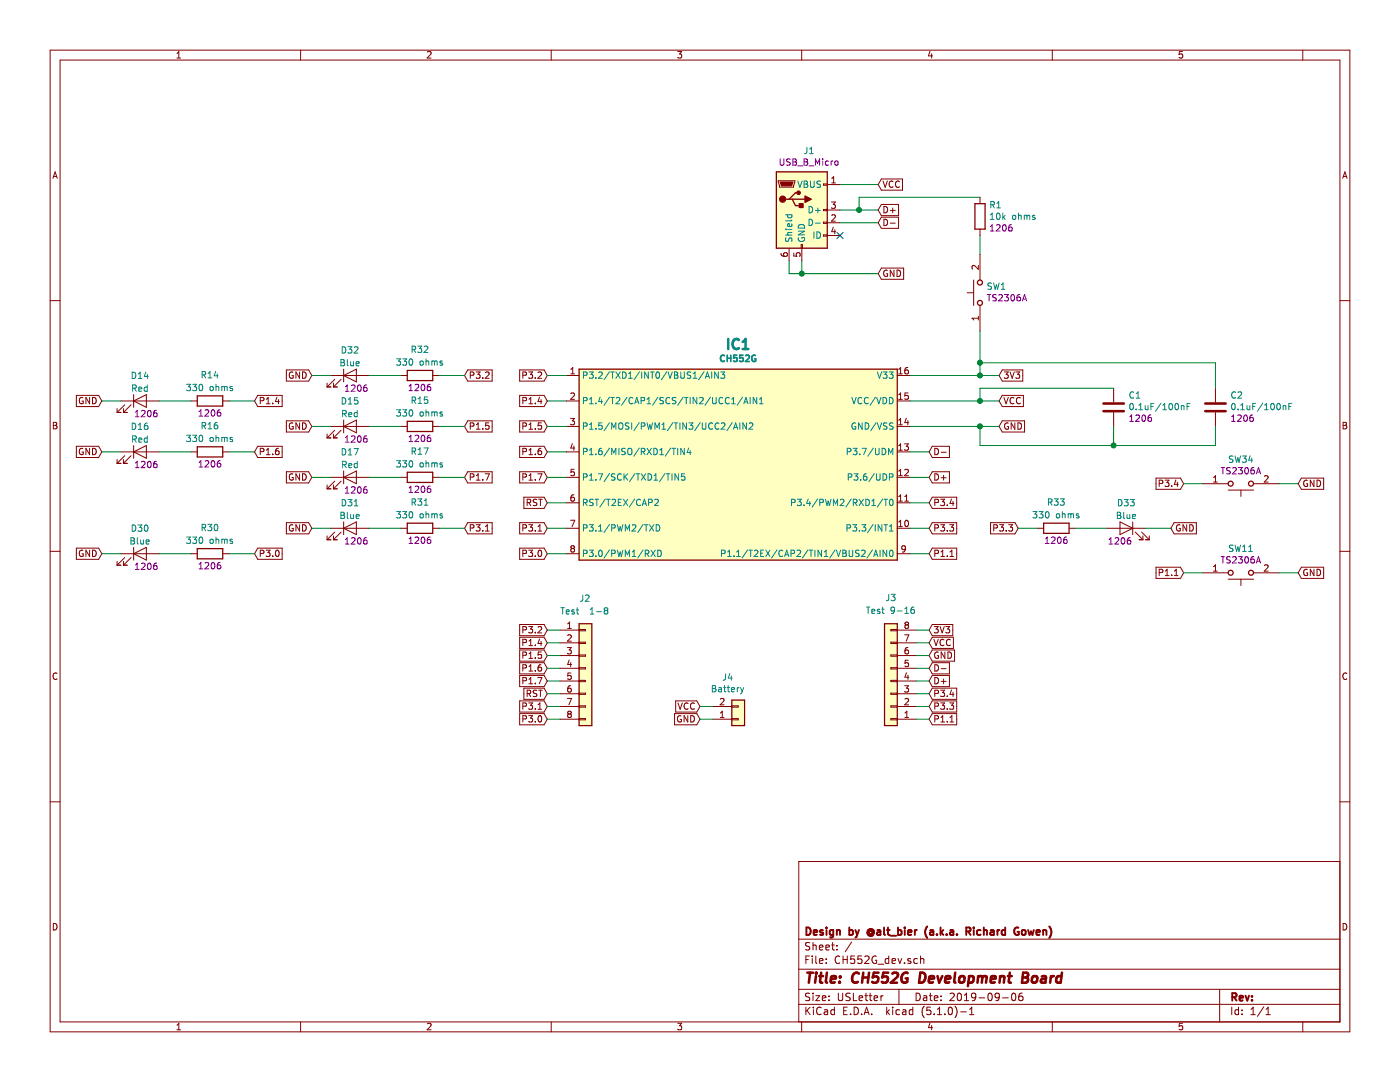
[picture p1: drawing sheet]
EESchema Schematic File Version 4
LIBS:CH552G_dev-cache
EELAYER 29 0
EELAYER END
$Descr USLetter 11000 8500
encoding utf-8
Sheet 1 1
Title "CH552G Development Board"
Date "2019-09-06"
Rev ""
Comp "Design by @alt_bier (a.k.a. Richard Gowen)"
Comment1 ""
Comment2 ""
Comment3 ""
Comment4 ""
$EndDescr
$Comp
L CH552G_dev:CH552G IC1
U 1 1
P 5800 3400
F 0 "IC1" H 5800 4097 79  0000 C CNB
F 1 "CH552G" H 5800 3984 50  0000 C CNB
F 2 "CH552G_dev:SOIC-16_3.9x9.9mm_Pitch1.27mm" H 5000 2350 50  0001 L CNN
F 3 "https://datasheet.lcsc.com/szlcsc/1812131556_Jiangsu-Qin-Heng-CH552G_C111292.pdf" H 5450 4200 50  0001 C CNN
	1    5800 3400
	1    0    0    -1  
$EndComp
$Comp
L CH552G_dev:USB_B_Micro J1
U 1 1
P 6300 1650
F 0 "J1" H 6357 2117 50  0000 C CNN
F 1 "USB_B_Micro" H 6357 2026 50  0001 C CNN
F 2 "CH552G_dev:USB_Micro-B_Jing" V 6000 1600 50  0001 C CNN
F 3 "https://datasheet.lcsc.com/szlcsc/Jing-Extension-of-the-Electronic-Co-LCSC-micro-5PAll-posts-are-not-guided-Flat-welding-High-temperature_C77238.pdf" H 6450 1600 50  0001 C CNN
F 4 "USB_B_Micro" H 6357 2026 50  0000 C CNN "Package"
	1    6300 1650
	1    0    0    -1  
$EndComp
$Comp
L CH552G_dev:C_1206 C1
U 1 1
P 8750 3200
F 0 "C1" H 8635 3109 50  0000 R CNN
F 1 "0.1uF/100nF" H 8635 3200 50  0000 R CNN
F 2 "CH552G_dev:C_1206_3216Metric" V 8938 3150 50  0001 C CNN
F 3 "~" H 8750 3200 50  0001 C CNN
F 4 "1206" H 8635 3291 50  0000 R CNN "Package"
	1    8750 3200
	-1   0    0    1   
$EndComp
$Comp
L CH552G_dev:LED_1206 D32
U 1 1
P 2750 2950
F 0 "D32" H 2750 3150 50  0000 C CNN
F 1 "Blue" H 2750 3050 50  0000 C CNN
F 2 "CH552G_dev:LED_1206_3216Metric" H 2750 2700 50  0001 C CNN
F 3 "~" H 2750 2950 50  0001 C CNN
F 4 "1206" H 2800 2850 50  0000 C CNN "Package"
	1    2750 2950
	1    0    0    -1  
$EndComp
Text GLabel 7300 3550 2    50   Input ~ 0
D-
Text GLabel 6900 1750 2    50   Input ~ 0
D-
Wire Wire Line
	7150 3550 7300 3550
Text GLabel 7300 3750 2    50   Input ~ 0
D+
Wire Wire Line
	7150 3750 7300 3750
Text GLabel 6900 1650 2    50   Input ~ 0
D+
Text GLabel 7850 3350 2    50   Input ~ 0
GND
Text GLabel 6900 2150 2    50   Input ~ 0
GND
Wire Wire Line
	6300 2050 6300 2150
Wire Wire Line
	6200 2050 6200 2150
Wire Wire Line
	6200 2150 6300 2150
Connection ~ 6300 2150
Text GLabel 7850 3150 2    50   Input ~ 0
VCC
Text GLabel 6900 1450 2    50   Input ~ 0
VCC
Text GLabel 7850 2950 2    50   Input ~ 0
3V3
Wire Wire Line
	7150 3150 7700 3150
Wire Wire Line
	7150 3350 7700 3350
$Comp
L CH552G_dev:C_1206 C2
U 1 1
P 9550 3200
F 0 "C2" H 9435 3109 50  0000 R CNN
F 1 "0.1uF/100nF" H 9435 3200 50  0000 R CNN
F 2 "CH552G_dev:C_1206_3216Metric" V 9738 3150 50  0001 C CNN
F 3 "~" H 9550 3200 50  0001 C CNN
F 4 "1206" H 9435 3291 50  0000 R CNN "Package"
	1    9550 3200
	-1   0    0    1   
$EndComp
Wire Wire Line
	7700 3350 7700 3500
Connection ~ 7700 3350
Wire Wire Line
	7700 3350 7850 3350
Wire Wire Line
	7700 3500 8750 3500
Wire Wire Line
	8750 3500 8750 3350
Wire Wire Line
	9550 3350 9550 3500
Wire Wire Line
	9550 3500 8750 3500
Connection ~ 8750 3500
Wire Wire Line
	7700 3150 7700 3050
Wire Wire Line
	7700 3050 8750 3050
Connection ~ 7700 3150
Wire Wire Line
	7700 3150 7850 3150
Wire Wire Line
	7700 2950 7700 2850
Wire Wire Line
	7700 2850 9550 2850
Wire Wire Line
	9550 2850 9550 3050
Connection ~ 7700 2950
Wire Wire Line
	7700 2950 7850 2950
Wire Wire Line
	6900 1450 6600 1450
Wire Wire Line
	6900 1650 6750 1650
Wire Wire Line
	6900 1750 6600 1750
Wire Wire Line
	6750 1650 6750 1550
Connection ~ 6750 1650
Wire Wire Line
	6750 1650 6600 1650
Wire Wire Line
	7150 2950 7700 2950
Wire Wire Line
	7700 1850 7700 2000
Wire Wire Line
	7700 2600 7700 2850
Connection ~ 7700 2850
Wire Wire Line
	6300 2150 6900 2150
Wire Wire Line
	6750 1550 7700 1550
$Comp
L CH552G_dev:TS2306A SW1
U 1 1
P 7700 2600
F 0 "SW1" V 8046 2550 50  0000 R CNN
F 1 "TS2306A" V 7955 2550 50  0001 R CNN
F 2 "CH552G_dev:TS2306A240GFMSM9_C388290" H 8000 2400 50  0001 C CNN
F 3 "https://datasheet.lcsc.com/szlcsc/1904241742_SHOU-HAN-TS2306A-240gf-MSM-9_C388290.pdf" H 8000 2300 50  0001 C CNN
F 4 "Tactile Switches SPST 3.00mm x 2.00mm 0.60mm 10mA @ 5VDC SMD RoHS" H 8000 2200 50  0001 C CNN "Description"
F 5 "1" H 8000 2100 50  0001 C CNN "Height"
F 6 "Shou Han" H 8000 2000 50  0001 C CNN "Manufacturer_Name"
F 7 "TS2306A-240GF-MSM-9_C388290" H 8000 1900 50  0001 C CNN "Manufacturer_Part_Number"
F 8 "TS2306A" V 7955 2550 50  0000 R CNN "Package"
	1    7700 2600
	0    -1   -1   0   
$EndComp
Text GLabel 7300 3950 2    50   Input ~ 0
P3.4
Text GLabel 7300 4150 2    50   Input ~ 0
P3.3
Text GLabel 7300 4350 2    50   Input ~ 0
P1.1
Text GLabel 4300 4350 0    50   Input ~ 0
P3.0
Text GLabel 4300 4150 0    50   Input ~ 0
P3.1
Text GLabel 4300 3950 0    50   Input ~ 0
RST
Text GLabel 4300 3750 0    50   Input ~ 0
P1.7
Text GLabel 4300 3550 0    50   Input ~ 0
P1.6
Text GLabel 4300 3350 0    50   Input ~ 0
P1.5
Text GLabel 4300 3150 0    50   Input ~ 0
P1.4
Text GLabel 4300 2950 0    50   Input ~ 0
P3.2
Wire Wire Line
	7150 3950 7300 3950
Wire Wire Line
	7150 4150 7300 4150
Wire Wire Line
	7150 4350 7300 4350
Wire Wire Line
	4300 4350 4450 4350
Wire Wire Line
	4300 4150 4450 4150
Wire Wire Line
	4300 3950 4450 3950
Wire Wire Line
	4300 3750 4450 3750
Wire Wire Line
	4300 3550 4450 3550
Wire Wire Line
	4300 3350 4450 3350
Wire Wire Line
	4300 3150 4450 3150
Wire Wire Line
	4300 2950 4450 2950
$Comp
L CH552G_dev:R_1206 R1
U 1 1
P 7700 1700
F 0 "R1" H 7770 1791 50  0000 L CNN
F 1 "10k ohms" H 7770 1700 50  0000 L CNN
F 2 "CH552G_dev:R_1206_3216Metric" V 7830 1650 50  0001 C CNN
F 3 "~" H 7650 1700 50  0001 C CNN
F 4 "1206" H 7770 1609 50  0000 L CNN "Package"
	1    7700 1700
	1    0    0    -1  
$EndComp
$Comp
L CH552G_dev:R_1206 R32
U 1 1
P 3300 2950
F 0 "R32" V 3500 2950 50  0000 C CNN
F 1 "330 ohms" V 3400 2950 50  0000 C CNN
F 2 "CH552G_dev:R_1206_3216Metric" V 3430 2900 50  0001 C CNN
F 3 "~" H 3250 2950 50  0001 C CNN
F 4 "1206" V 3200 2950 50  0000 C CNN "Package"
	1    3300 2950
	0    -1   -1   0   
$EndComp
Text GLabel 3650 2950 2    50   Input ~ 0
P3.2
Wire Wire Line
	3450 2950 3650 2950
Wire Wire Line
	2900 2950 3150 2950
Text GLabel 2450 2950 0    50   Input ~ 0
GND
Wire Wire Line
	2600 2950 2450 2950
$Comp
L CH552G_dev:LED_1206 D14
U 1 1
P 1100 3150
F 0 "D14" H 1100 3350 50  0000 C CNN
F 1 "Red" H 1100 3250 50  0000 C CNN
F 2 "CH552G_dev:LED_1206_3216Metric" H 1100 2900 50  0001 C CNN
F 3 "~" H 1100 3150 50  0001 C CNN
F 4 "1206" H 1150 3050 50  0000 C CNN "Package"
	1    1100 3150
	1    0    0    -1  
$EndComp
$Comp
L CH552G_dev:R_1206 R14
U 1 1
P 1650 3150
F 0 "R14" V 1850 3150 50  0000 C CNN
F 1 "330 ohms" V 1750 3150 50  0000 C CNN
F 2 "CH552G_dev:R_1206_3216Metric" V 1780 3100 50  0001 C CNN
F 3 "~" H 1600 3150 50  0001 C CNN
F 4 "1206" V 1550 3150 50  0000 C CNN "Package"
	1    1650 3150
	0    -1   -1   0   
$EndComp
Text GLabel 2000 3150 2    50   Input ~ 0
P1.4
Wire Wire Line
	1800 3150 2000 3150
Wire Wire Line
	1250 3150 1500 3150
Text GLabel 800  3150 0    50   Input ~ 0
GND
Wire Wire Line
	950  3150 800  3150
$Comp
L CH552G_dev:LED_1206 D15
U 1 1
P 2750 3350
F 0 "D15" H 2750 3550 50  0000 C CNN
F 1 "Red" H 2750 3450 50  0000 C CNN
F 2 "CH552G_dev:LED_1206_3216Metric" H 2750 3100 50  0001 C CNN
F 3 "~" H 2750 3350 50  0001 C CNN
F 4 "1206" H 2800 3250 50  0000 C CNN "Package"
	1    2750 3350
	1    0    0    -1  
$EndComp
$Comp
L CH552G_dev:R_1206 R15
U 1 1
P 3300 3350
F 0 "R15" V 3500 3350 50  0000 C CNN
F 1 "330 ohms" V 3400 3350 50  0000 C CNN
F 2 "CH552G_dev:R_1206_3216Metric" V 3430 3300 50  0001 C CNN
F 3 "~" H 3250 3350 50  0001 C CNN
F 4 "1206" V 3200 3350 50  0000 C CNN "Package"
	1    3300 3350
	0    -1   -1   0   
$EndComp
Text GLabel 3650 3350 2    50   Input ~ 0
P1.5
Wire Wire Line
	3450 3350 3650 3350
Wire Wire Line
	2900 3350 3150 3350
Text GLabel 2450 3350 0    50   Input ~ 0
GND
Wire Wire Line
	2600 3350 2450 3350
$Comp
L CH552G_dev:LED_1206 D16
U 1 1
P 1100 3550
F 0 "D16" H 1100 3750 50  0000 C CNN
F 1 "Red" H 1100 3650 50  0000 C CNN
F 2 "CH552G_dev:LED_1206_3216Metric" H 1100 3300 50  0001 C CNN
F 3 "~" H 1100 3550 50  0001 C CNN
F 4 "1206" H 1150 3450 50  0000 C CNN "Package"
	1    1100 3550
	1    0    0    -1  
$EndComp
$Comp
L CH552G_dev:R_1206 R16
U 1 1
P 1650 3550
F 0 "R16" V 1850 3550 50  0000 C CNN
F 1 "330 ohms" V 1750 3550 50  0000 C CNN
F 2 "CH552G_dev:R_1206_3216Metric" V 1780 3500 50  0001 C CNN
F 3 "~" H 1600 3550 50  0001 C CNN
F 4 "1206" V 1550 3550 50  0000 C CNN "Package"
	1    1650 3550
	0    -1   -1   0   
$EndComp
Text GLabel 2000 3550 2    50   Input ~ 0
P1.6
Wire Wire Line
	1800 3550 2000 3550
Wire Wire Line
	1250 3550 1500 3550
Text GLabel 800  3550 0    50   Input ~ 0
GND
Wire Wire Line
	950  3550 800  3550
$Comp
L CH552G_dev:LED_1206 D17
U 1 1
P 2750 3750
F 0 "D17" H 2750 3950 50  0000 C CNN
F 1 "Red" H 2750 3850 50  0000 C CNN
F 2 "CH552G_dev:LED_1206_3216Metric" H 2750 3500 50  0001 C CNN
F 3 "~" H 2750 3750 50  0001 C CNN
F 4 "1206" H 2800 3650 50  0000 C CNN "Package"
	1    2750 3750
	1    0    0    -1  
$EndComp
$Comp
L CH552G_dev:R_1206 R17
U 1 1
P 3300 3750
F 0 "R17" V 3500 3750 50  0000 C CNN
F 1 "330 ohms" V 3400 3750 50  0000 C CNN
F 2 "CH552G_dev:R_1206_3216Metric" V 3430 3700 50  0001 C CNN
F 3 "~" H 3250 3750 50  0001 C CNN
F 4 "1206" V 3200 3750 50  0000 C CNN "Package"
	1    3300 3750
	0    -1   -1   0   
$EndComp
Text GLabel 3650 3750 2    50   Input ~ 0
P1.7
Wire Wire Line
	3450 3750 3650 3750
Wire Wire Line
	2900 3750 3150 3750
Text GLabel 2450 3750 0    50   Input ~ 0
GND
Wire Wire Line
	2600 3750 2450 3750
$Comp
L CH552G_dev:LED_1206 D31
U 1 1
P 2750 4150
F 0 "D31" H 2750 4350 50  0000 C CNN
F 1 "Blue" H 2750 4250 50  0000 C CNN
F 2 "CH552G_dev:LED_1206_3216Metric" H 2750 3900 50  0001 C CNN
F 3 "~" H 2750 4150 50  0001 C CNN
F 4 "1206" H 2800 4050 50  0000 C CNN "Package"
	1    2750 4150
	1    0    0    -1  
$EndComp
$Comp
L CH552G_dev:R_1206 R31
U 1 1
P 3300 4150
F 0 "R31" V 3500 4150 50  0000 C CNN
F 1 "330 ohms" V 3400 4150 50  0000 C CNN
F 2 "CH552G_dev:R_1206_3216Metric" V 3430 4100 50  0001 C CNN
F 3 "~" H 3250 4150 50  0001 C CNN
F 4 "1206" V 3200 4150 50  0000 C CNN "Package"
	1    3300 4150
	0    -1   -1   0   
$EndComp
Text GLabel 3650 4150 2    50   Input ~ 0
P3.1
Wire Wire Line
	3450 4150 3650 4150
Wire Wire Line
	2900 4150 3150 4150
Text GLabel 2450 4150 0    50   Input ~ 0
GND
Wire Wire Line
	2600 4150 2450 4150
$Comp
L CH552G_dev:LED_1206 D30
U 1 1
P 1100 4350
F 0 "D30" H 1100 4550 50  0000 C CNN
F 1 "Blue" H 1100 4450 50  0000 C CNN
F 2 "CH552G_dev:LED_1206_3216Metric" H 1100 4100 50  0001 C CNN
F 3 "~" H 1100 4350 50  0001 C CNN
F 4 "1206" H 1150 4250 50  0000 C CNN "Package"
	1    1100 4350
	1    0    0    -1  
$EndComp
$Comp
L CH552G_dev:R_1206 R30
U 1 1
P 1650 4350
F 0 "R30" V 1850 4350 50  0000 C CNN
F 1 "330 ohms" V 1750 4350 50  0000 C CNN
F 2 "CH552G_dev:R_1206_3216Metric" V 1780 4300 50  0001 C CNN
F 3 "~" H 1600 4350 50  0001 C CNN
F 4 "1206" V 1550 4350 50  0000 C CNN "Package"
	1    1650 4350
	0    -1   -1   0   
$EndComp
Text GLabel 2000 4350 2    50   Input ~ 0
P3.0
Wire Wire Line
	1800 4350 2000 4350
Wire Wire Line
	1250 4350 1500 4350
Text GLabel 800  4350 0    50   Input ~ 0
GND
Wire Wire Line
	950  4350 800  4350
Text GLabel 9200 4150 2    50   Input ~ 0
GND
Text GLabel 8000 4150 0    50   Input ~ 0
P3.3
$Comp
L CH552G_dev:R_1206 R33
U 1 1
P 8300 4150
F 0 "R33" V 8500 4150 50  0000 C CNN
F 1 "330 ohms" V 8400 4150 50  0000 C CNN
F 2 "CH552G_dev:R_1206_3216Metric" V 8430 4100 50  0001 C CNN
F 3 "~" H 8250 4150 50  0001 C CNN
F 4 "1206" V 8200 4150 50  0000 C CNN "Package"
	1    8300 4150
	0    -1   -1   0   
$EndComp
$Comp
L CH552G_dev:LED_1206 D33
U 1 1
P 8850 4150
F 0 "D33" H 8850 4350 50  0000 C CNN
F 1 "Blue" H 8850 4250 50  0000 C CNN
F 2 "CH552G_dev:LED_1206_3216Metric" H 8850 3900 50  0001 C CNN
F 3 "~" H 8850 4150 50  0001 C CNN
F 4 "1206" H 8900 4050 50  0000 C CNN "Package"
	1    8850 4150
	-1   0    0    -1  
$EndComp
Wire Wire Line
	8000 4150 8150 4150
Wire Wire Line
	8450 4150 8700 4150
Wire Wire Line
	9000 4150 9200 4150
Text GLabel 10200 4500 2    50   Input ~ 0
GND
Text GLabel 9300 4500 0    50   Input ~ 0
P1.1
$Comp
L CH552G_dev:TS2306A SW11
U 1 1
P 9450 4500
F 0 "SW11" H 9750 4313 50  0000 C CNN
F 1 "TS2306A" V 9705 4450 50  0001 R CNN
F 2 "CH552G_dev:TS2306A240GFMSM9_C388290" H 9750 4300 50  0001 C CNN
F 3 "https://datasheet.lcsc.com/szlcsc/1904241742_SHOU-HAN-TS2306A-240gf-MSM-9_C388290.pdf" H 9750 4200 50  0001 C CNN
F 4 "Tactile Switches SPST 3.00mm x 2.00mm 0.60mm 10mA @ 5VDC SMD RoHS" H 9750 4100 50  0001 C CNN "Description"
F 5 "1" H 9750 4000 50  0001 C CNN "Height"
F 6 "Shou Han" H 9750 3900 50  0001 C CNN "Manufacturer_Name"
F 7 "TS2306A-240GF-MSM-9_C388290" H 9750 3800 50  0001 C CNN "Manufacturer_Part_Number"
F 8 "TS2306A" H 9750 4404 50  0000 C CNN "Package"
	1    9450 4500
	1    0    0    1   
$EndComp
Wire Wire Line
	9300 4500 9450 4500
Text GLabel 10200 3800 2    50   Input ~ 0
GND
Text GLabel 9300 3800 0    50   Input ~ 0
P3.4
$Comp
L CH552G_dev:TS2306A SW34
U 1 1
P 9450 3800
F 0 "SW34" H 9750 3613 50  0000 C CNN
F 1 "TS2306A" V 9705 3750 50  0001 R CNN
F 2 "CH552G_dev:TS2306A240GFMSM9_C388290" H 9750 3600 50  0001 C CNN
F 3 "https://datasheet.lcsc.com/szlcsc/1904241742_SHOU-HAN-TS2306A-240gf-MSM-9_C388290.pdf" H 9750 3500 50  0001 C CNN
F 4 "Tactile Switches SPST 3.00mm x 2.00mm 0.60mm 10mA @ 5VDC SMD RoHS" H 9750 3400 50  0001 C CNN "Description"
F 5 "1" H 9750 3300 50  0001 C CNN "Height"
F 6 "Shou Han" H 9750 3200 50  0001 C CNN "Manufacturer_Name"
F 7 "TS2306A-240GF-MSM-9_C388290" H 9750 3100 50  0001 C CNN "Manufacturer_Part_Number"
F 8 "TS2306A" H 9750 3704 50  0000 C CNN "Package"
	1    9450 3800
	1    0    0    1   
$EndComp
Wire Wire Line
	10050 3800 10200 3800
NoConn ~ 6600 1850
$Comp
L CH552G_dev:Conn_01x02 J4
U 1 1
P 5800 5650
F 0 "J4" H 5718 5325 50  0000 C CNN
F 1 "Battery" H 5718 5416 50  0000 C CNN
F 2 "CH552G_dev:Pin_Header_Straight_1x02_Pitch2.54mm" H 5950 5350 50  0001 C CNN
F 3 "~" H 5800 5650 50  0001 C CNN
	1    5800 5650
	1    0    0    1   
$EndComp
$Comp
L CH552G_dev:Conn_01x08 J2
U 1 1
P 4600 5250
F 0 "J2" H 4550 5800 50  0000 L CNN
F 1 "Test  1-8" H 4400 5700 50  0000 L CNN
F 2 "CH552G_dev:Pin_Header_Straight_1x08_Pitch2.54mm" H 4700 4700 50  0001 C CNN
F 3 "~" H 4600 5250 50  0001 C CNN
	1    4600 5250
	1    0    0    -1  
$EndComp
$Comp
L CH552G_dev:Conn_01x08 J3
U 1 1
P 7000 5350
F 0 "J3" H 7000 4700 50  0000 C CNN
F 1 "Test 9-16" H 7000 4800 50  0000 C CNN
F 2 "CH552G_dev:Pin_Header_Straight_1x08_Pitch2.54mm" H 7100 4800 50  0001 C CNN
F 3 "~" H 7000 5350 50  0001 C CNN
	1    7000 5350
	-1   0    0    1   
$EndComp
Text GLabel 7300 5650 2    50   Input ~ 0
P1.1
Text GLabel 7300 5550 2    50   Input ~ 0
P3.3
Text GLabel 7300 5450 2    50   Input ~ 0
P3.4
Text GLabel 7300 5350 2    50   Input ~ 0
D+
Text GLabel 7300 5250 2    50   Input ~ 0
D-
Text GLabel 7300 5150 2    50   Input ~ 0
GND
Text GLabel 7300 5050 2    50   Input ~ 0
VCC
Text GLabel 7300 4950 2    50   Input ~ 0
3V3
Text GLabel 5500 5650 0    50   Input ~ 0
GND
Text GLabel 5500 5550 0    50   Input ~ 0
VCC
Wire Wire Line
	7200 5650 7300 5650
Wire Wire Line
	7200 5550 7300 5550
Wire Wire Line
	7200 5450 7300 5450
Wire Wire Line
	7200 5350 7300 5350
Wire Wire Line
	7200 5250 7300 5250
Wire Wire Line
	7200 5150 7300 5150
Wire Wire Line
	7200 5050 7300 5050
Wire Wire Line
	7200 4950 7300 4950
Wire Wire Line
	5500 5550 5600 5550
Wire Wire Line
	5500 5650 5600 5650
Text GLabel 4300 5650 0    50   Input ~ 0
P3.0
Text GLabel 4300 5550 0    50   Input ~ 0
P3.1
Text GLabel 4300 5450 0    50   Input ~ 0
RST
Text GLabel 4300 5350 0    50   Input ~ 0
P1.7
Text GLabel 4300 5250 0    50   Input ~ 0
P1.6
Text GLabel 4300 5150 0    50   Input ~ 0
P1.5
Text GLabel 4300 5050 0    50   Input ~ 0
P1.4
Text GLabel 4300 4950 0    50   Input ~ 0
P3.2
Wire Wire Line
	4400 5650 4300 5650
Wire Wire Line
	4400 5550 4300 5550
Wire Wire Line
	4400 5450 4300 5450
Wire Wire Line
	4400 5350 4300 5350
Wire Wire Line
	4400 5250 4300 5250
Wire Wire Line
	4400 5150 4300 5150
Wire Wire Line
	4400 5050 4300 5050
Wire Wire Line
	4400 4950 4300 4950
Wire Wire Line
	10050 4500 10200 4500
Wire Wire Line
	9300 3800 9450 3800
$EndSCHEMATC
